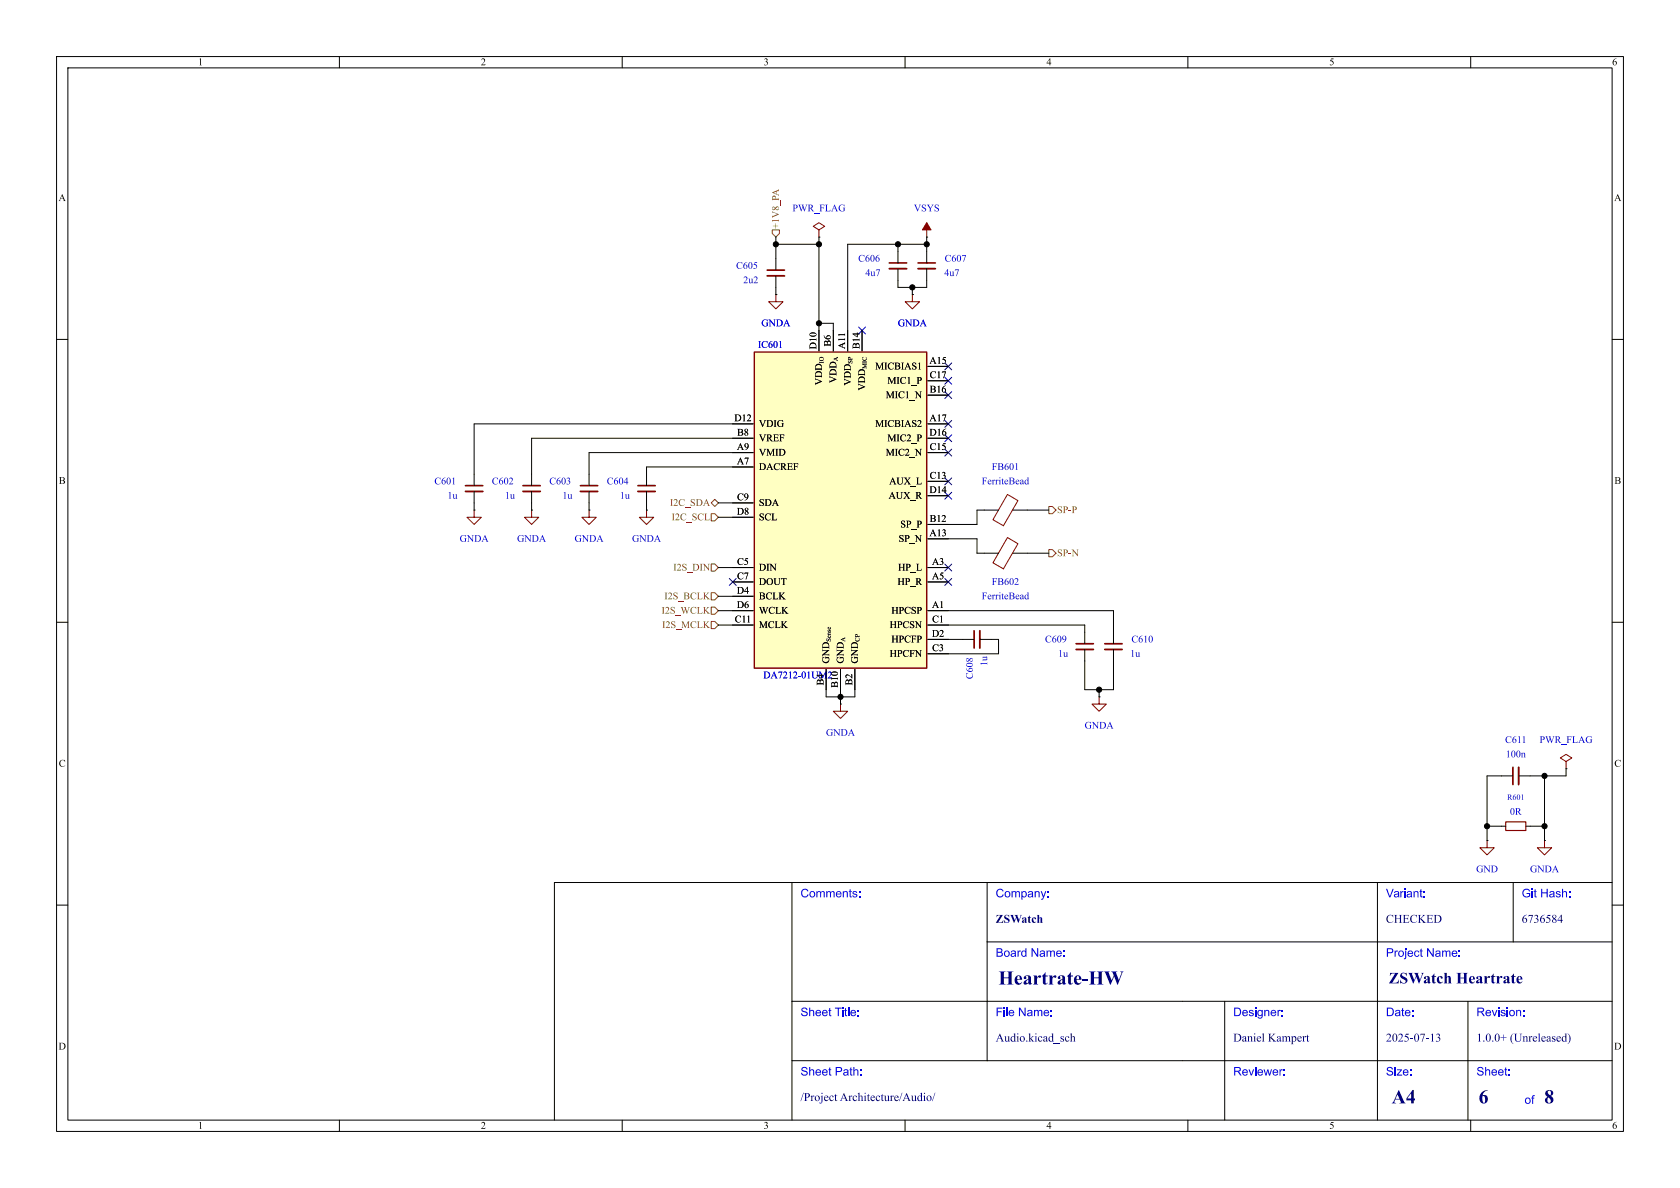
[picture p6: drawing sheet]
<svg xmlns="http://www.w3.org/2000/svg" width="297mm" height="210mm" viewBox="0 0 297 210" stroke-linecap="round" stroke-linejoin="round" font-family="sans-serif">
<g fill="none" stroke="#000" stroke-width=".18">
<path d="M10 10h277v190h-277zM12 12h273v186h-273zM60 10v2M110 10v2M160 10v2M210 10v2M260 10v2M10 60h2M285 60h2M114.3 90.2h.1M10 110h2M170.2 113h2"/>
<path d="M173.2 113h2.1M191.8 111.8v2M191.8 114.8v2M285 110h2M265.4 137.2h2.1M268.5 137.2h2M140 156v42M174.5 156v31.5M243.5 156v42M267.5 156v10.5M285 156h-187v42M10 160h2"/>
<path d="M140 177h145M174.5 166.5h110.5M216.5 177v21M259.5 177v21M285 160h2M60 198v2M110 198v2M140 187.5h145M160 198v2M210 198v2M260 198v2"/>
</g>
<path d="M172.2 111.5v3.1M190.2 113.8h3.1M267.5 135.6v3.1" fill="none" stroke="#840000" stroke-width=".3"/>
<path d="M173.2 111.5v3.1M190.2 114.8h3.1M268.5 135.6v3.1" fill="none" stroke="#840000" stroke-width=".33"/>
<path d="M114.3 90.2v1.2h1.3l-1.3 1.3-1.3-1.3h1.3" fill="none" stroke="#840000" stroke-width=".18"/>
<path d="M133.3 62.2h30.5v55.9h-30.5z" fill="#ffffc2"/>
<path d="M133.3 62.2h30.5v55.9h-30.5z" fill="none" stroke="#840000" stroke-width=".25"/>
<g fill="none" stroke="#000" stroke-width=".18">
<path d="M137.2 52.1h.1M137.2 41.9v5.9M137.2 48.8v3.3M137.2 43.2h7.6M144.8 41.9h.1M144.8 41.9v20.1M144.8 57.2h2.5v4.8M152.4 58.4v3.6M158.7 47.5v3.3h5.1v-3.3M158.7 43.2v3.3M161.3 52.1h.1M161.3 50.8v1.3"/>
<path d="M163.8 41.9h.1M163.8 43.2h-13.9v18.8M163.8 41.9v4.6M133.2 74.9h-49.4v11M133.2 77.5h-39.2v8.4M164 74.9h3.6M164 77.5h3.6M164 64.8h3.6M164 67.3h3.6M164 69.9h3.6M83.8 90.2h.1M83.8 86.9v3.3"/>
<path d="M94 90.2h.1M94 86.9v3.3M104.1 90.2h.1M104.1 86.9v3.3M114.3 86.9v3.3M127 88.9h6.2M127 91.4h6.2M133.2 80h-29.1v5.9M133.2 82.6h-18.9v3.3M164 80h3.6M164 85.1h3.6M164 87.6h3.6"/>
<path d="M164 95.3h8.7v2.5h3.8M176.5 90.2h-3.8v2.5h-8.7M179.1 90.2h6.3M179.1 97.8h6.3M127 100.3h6.2M127 108h6.2M127 110.5h6.2M127 105.4h6.2M129.5 102.9h3.7M146 118.3v4.9h5.1v-4.9M148.6 118.3v6.2M164 100.3h3.6"/>
<path d="M164 102.9h3.6M164 108h32.8v5.8M164 110.5h27.8v1.3M164 113h6.2M175.3 113h1.2v2.6h-12.5M196.8 114.8v7.1h-5v-5.1M148.6 124.5h.1M194.3 123.2h.1M194.3 121.9v1.3M265.4 137.2h-2.5v11.4M273 137.2v11.4M276.9 135.9h.1"/>
<path d="M276.9 135.9v1.3h-6.4M262.9 148.6h.1M262.9 146.1h3.3M269.7 146.1h3.3M273 148.6h.1"/>
</g>
<g fill="none" stroke="#840000" stroke-width=".18">
<path d="M163.8 39.4v2.5M137.2 52.1v1.2h1.2l-1.2 1.3-1.3-1.3h1.3M144.8 40.6l1-.6-1-.6-1 .6 1 .6v1.3M161.3 52.1v1.2h1.3l-1.3 1.3-1.3-1.3h1.3M83.8 90.2v1.2h1.3l-1.3 1.3-1.3-1.3h1.3M94 90.2v1.2h1.2l-1.2 1.3-1.3-1.3h1.3M104.1 90.2v1.2h1.3l-1.3 1.3-1.2-1.3h1.2M176.5 90.2h.1M176.5 97.8h.1M178.1 87.4l1.9 1.1-2.6 4.4-1.9-1zM178.1 95l1.9 1.1-2.6 4.5-1.9-1.1zM179 90.2h.1"/>
<path d="M179 97.8h.1M148.6 124.5v1.2h1.3l-1.3 1.3-1.3-1.3h1.3M194.3 123.2v1.3h1.3l-1.3 1.2-1.3-1.2h1.3M276.9 134.6l1-.6-1-.6-1.1 .6 1.1 .6v1.3M262.9 148.6v1.3h1.3l-1.3 1.2-1.3-1.2h1.3M273 148.6v1.3h1.3l-1.3 1.2-1.2-1.2h1.2"/>
</g>
<path d="M135.6 47.8h3.1M157.2 46.5h3.1M162.3 46.5h3.1M82.3 85.9h3M92.5 85.9h3M102.6 85.9h3.1M112.8 85.9h3M195.3 113.8h3.1" fill="none" stroke="#840000" stroke-width=".3"/>
<path d="M135.6 48.8h3.1M157.2 47.5h3.1M162.3 47.5h3.1M82.3 86.9h3M92.5 86.9h3M102.6 86.9h3.1M112.8 86.9h3M195.3 114.8h3.1" fill="none" stroke="#840000" stroke-width=".33"/>
<path d="M163.8 39.4l.8 1.2h-1.5z" fill="#840000" stroke="#840000" stroke-width=".18"/>
<path d="M266.2 145.3h3.5v1.5h-3.5z" fill="none" stroke="#840000" stroke-width=".2"/>
<path d="M136.5 40.6h1.3v.7l-.6 .6-.7-.6zM125.7 90.8h.7l.6 .6-.6 .7h-.7zM125.7 88.9l.7-.6 .6 .6-.6 .6zM125.7 99.7h.7l.6 .6-.6 .7h-.7zM185.4 97.2h.7l.6 .6-.6 .6h-.7zM185.4 89.5h.7l.6 .7-.6 .6h-.7zM125.7 107.3h.7l.6 .7-.6 .6h-.7zM125.7 109.9h.7l.6 .6-.6 .6h-.7zM125.7 104.8h.7l.6 .6-.6 .6h-.7z" fill="none" stroke="#725600" stroke-width=".18"/>
<g fill="none" stroke="#000084" stroke-width=".18">
<path d="M151.8 57.8l1.2 1.2M153 57.8l-1.2 1.2M167 76.9l1.2 1.2M167 79.4l1.2 1.2M167 69.2l1.2 1.3M167 64.2l1.2 1.2M167 66.7l1.2 1.2M167 74.3l1.2 1.2M168.2 76.9l-1.2 1.2M168.2 79.4l-1.2 1.2M168.2 69.2l-1.2 1.3M168.2 64.2l-1.2 1.2"/>
<path d="M168.2 66.7l-1.2 1.2M168.2 74.3l-1.2 1.2M167 84.5l1.2 1.2M167 87l1.2 1.2M167 99.7l1.2 1.2M168.2 84.5l-1.2 1.2M168.2 87l-1.2 1.2M168.2 99.7l-1.2 1.2M128.9 102.3l1.2 1.2M130.1 102.3l-1.2 1.2M167 102.3l1.2 1.2M168.2 102.3l-1.2 1.2"/>
</g>
<g fill="#000" stroke="#000" stroke-width=".18">
<circle cx="137.2" cy="43.2" r=".46"/>
<circle cx="144.8" cy="43.2" r=".46"/>
<circle cx="144.8" cy="57.2" r=".46"/>
<circle cx="158.7" cy="43.2" r=".46"/>
<circle cx="161.3" cy="50.8" r=".46"/>
<circle cx="163.8" cy="43.2" r=".46"/>
<circle cx="148.6" cy="123.2" r=".46"/>
<circle cx="194.3" cy="121.9" r=".46"/>
<circle cx="273" cy="137.2" r=".46"/>
<circle cx="262.9" cy="146.1" r=".46"/>
<circle cx="273" cy="146.1" r=".46"/>
</g>
<g font-size="3.5" fill="#00007f">
<text x="176.5" y="174.9">Heartrate-HW</text>
<text x="246" y="195.9">A4</text>
<text x="261.4" y="196">6</text>
<text x="273" y="196">8</text>
</g>
<text font-size="2.8" fill="#00007f" x="245.5" y="174.6">ZSWatchHeartrate</text>
<g font-size="2.1" fill="#00f">
<text x="141.5" y="159.2">Comments:</text>
<text x="176" y="159.2">Company:</text>
<text x="245" y="159.2">Variant:</text>
<text x="269" y="159.2">Git Hash:</text>
<text x="176" y="169.7">Board Name:</text>
<text x="245" y="169.7">Project Name:</text>
<text x="141.5" y="180.2">Sheet Title:</text>
<text x="176" y="180.2">File Name:</text>
<text x="218" y="180.2">Designer:</text>
<text x="245" y="180.2">Date:</text>
<text x="261" y="180.2">Revision:</text>
<text x="141.5" y="190.7">Sheet Path:</text>
<text x="218" y="190.7">Reviewer:</text>
<text x="245" y="190.7">Size:</text>
<text x="261" y="190.7">Sheet:</text>
<text x="269.5" y="195.7">of</text>
</g>
<g font-size="2.1" fill="#00007f">
<text x="176" y="163.7">ZSWatch</text>
<text x="245" y="163.7">CHECKED</text>
<text x="269" y="163.7">6736584</text>
<text x="176" y="184.7">Audio.kicad_sch</text>
<text x="218" y="184.7">DanielKampert</text>
<text x="245" y="184.7">2025-07-13</text>
<text x="261" y="184.7">1.0.0+(Unreleased)</text>
<text x="141.5" y="195.2">/ProjectArchitecture/Audio/</text>
</g>
<g font-size="1.8">
<text x="35" y="12">1</text>
<text x="85" y="12">2</text>
<text x="135" y="12">3</text>
<text x="185" y="12">4</text>
<text x="235" y="12">5</text>
<text x="285" y="12">6</text>
<text x="10.3" y="36">A</text>
<text x="285.3" y="36">A</text>
<text x="144.5" y="61.8" transform="rotate(-90 144.5 61.8)">D10</text>
<text x="147.1" y="61.3" transform="rotate(-90 147.1 61.3)">B6</text>
<text x="149.6" y="61.7" transform="rotate(-90 149.6 61.7)">A11</text>
<text x="152.1" y="61.7" transform="rotate(-90 152.1 61.7)">B14</text>
<text x="154.7" y="65.8">MICBIAS1</text>
<text x="164.3" y="64.5">A15</text>
<text x="145.8" y="68.1" transform="rotate(-90 145.8 68.1)">VDD_{IO}</text>
<text x="148.3" y="67.7" transform="rotate(-90 148.3 67.7)">VDD_{A}</text>
<text x="150.8" y="68.2" transform="rotate(-90 150.8 68.2)">VDD_{SP}</text>
<text x="153.4" y="69" transform="rotate(-90 153.4 69)">VDD_{MIC}</text>
<text x="156.6" y="70.8">MIC1_N</text>
<text x="156.9" y="68.3">MIC1_P</text>
<text x="164.4" y="67.1">C17</text>
<text x="164.4" y="69.6">B16</text>
<text x="129.8" y="74.7">D12</text>
<text x="130.3" y="77.2">B8</text>
<text x="134.2" y="75.9">VDIG</text>
<text x="154.7" y="75.9">MICBIAS2</text>
<text x="164.3" y="74.7">A17</text>
<text x="164.3" y="77.2">D16</text>
<text x="130.3" y="79.8">A9</text>
<text x="130.3" y="82.3">A7</text>
<text x="134.2" y="78.5">VREF</text>
<text x="134.2" y="81">VMID</text>
<text x="134.2" y="83.5">DACREF</text>
<text x="156.6" y="81">MIC2_N</text>
<text x="156.9" y="78.5">MIC2_P</text>
<text x="164.4" y="79.8">C15</text>
<text x="10.4" y="86">B</text>
<text x="130.3" y="88.6">C9</text>
<text x="134.2" y="89.9">SDA</text>
<text x="157.1" y="88.6">AUX_R</text>
<text x="157.2" y="86.1">AUX_L</text>
<text x="164.3" y="87.4">D14</text>
<text x="164.4" y="84.8">C13</text>
<text x="285.4" y="86">B</text>
<text x="130.3" y="91.2">D8</text>
<text x="134.2" y="92.4">SCL</text>
<text x="159.2" y="93.7">SP_P</text>
<text x="164.3" y="95">A13</text>
<text x="164.4" y="92.5">B12</text>
<text x="130.3" y="100.1">C5</text>
<text x="134.2" y="101.3">DIN</text>
<text x="158.8" y="101.3">HP_L</text>
<text x="158.9" y="96.2">SP_N</text>
<text x="164.7" y="100.1">A3</text>
<text x="130.3" y="105.2">D4</text>
<text x="130.3" y="107.7">D6</text>
<text x="130.3" y="102.6">C7</text>
<text x="134.2" y="103.9">DOUT</text>
<text x="134.2" y="106.4">BCLK</text>
<text x="158.7" y="103.9">HP_R</text>
<text x="164.7" y="102.6">A5</text>
<text x="164.7" y="107.7">A1</text>
<text x="129.9" y="110.2">C11</text>
<text x="134.2" y="108.9">WCLK</text>
<text x="134.2" y="111.5">MCLK</text>
<text x="157.3" y="111.5">HPCSN</text>
<text x="157.6" y="108.9">HPCSP</text>
<text x="164.7" y="112.8">D2</text>
<text x="164.8" y="110.2">C1</text>
<text x="147" y="117.3" transform="rotate(-90 147 117.3)">GND_{Sense}</text>
<text x="149.6" y="117.3" transform="rotate(-90 149.6 117.3)">GND_{A}</text>
<text x="152.1" y="117.3" transform="rotate(-90 152.1 117.3)">GND_{CP}</text>
<text x="157.3" y="116.6">HPCFN</text>
<text x="157.6" y="114">HPCFP</text>
<text x="164.8" y="115.3">C3</text>
<text x="145.8" y="121.2" transform="rotate(-90 145.8 121.2)">B4</text>
<text x="148.3" y="121.6" transform="rotate(-90 148.3 121.6)">B10</text>
<text x="150.9" y="121.2" transform="rotate(-90 150.9 121.2)">B2</text>
<text x="10.4" y="136">C</text>
<text x="285.4" y="136">C</text>
<text x="10.3" y="186">D</text>
<text x="285.3" y="186">D</text>
<text x="35" y="200">1</text>
<text x="85" y="200">2</text>
<text x="135" y="200">3</text>
<text x="185" y="200">4</text>
<text x="235" y="200">5</text>
<text x="285" y="200">6</text>
</g>
<g font-size="1.8" fill="#725600">
<text x="138.1" y="40.4" transform="rotate(-90 138.1 40.4)">+1V8_PA</text>
<text x="118.4" y="89.9">I2C_SDA</text>
<text x="118.7" y="92.4">I2C_SCL</text>
<text x="186.9" y="91.2">SP-P</text>
<text x="119" y="101.3">I2S_DIN</text>
<text x="186.9" y="98.8">SP-N</text>
<text x="117.4" y="106.4">I2S_BCLK</text>
<text x="117" y="108.9">I2S_WCLK</text>
<text x="117" y="111.5">I2S_MCLK</text>
</g>
<g font-size="1.8" fill="#0000c2">
<text x="140.1" y="37.8">PWR_FLAG</text>
<text x="161.6" y="37.8">VSYS</text>
<text x="130.1" y="48">C605</text>
<text x="151.7" y="46.7">C606</text>
<text x="167" y="46.7">C607</text>
<text x="131.4" y="50.5">2u2</text>
<text x="153" y="49.3">4u7</text>
<text x="166.9" y="49.3">4u7</text>
<text x="134.6" y="58.1">GNDA</text>
<text x="158.7" y="58.1">GNDA</text>
<text x="134" y="61.9">IC601</text>
<text x="175.3" y="83.5">FB601</text>
<text x="76.8" y="86.1">C601</text>
<text x="79.1" y="88.6">1u</text>
<text x="87" y="86.1">C602</text>
<text x="89.3" y="88.6">1u</text>
<text x="97.1" y="86.1">C603</text>
<text x="99.4" y="88.6">1u</text>
<text x="107.3" y="86.1">C604</text>
<text x="109.6" y="88.6">1u</text>
<text x="173.6" y="86.1">FerriteBead</text>
<text x="81.3" y="96.2">GNDA</text>
<text x="91.4" y="96.2">GNDA</text>
<text x="101.6" y="96.2">GNDA</text>
<text x="111.7" y="96.2">GNDA</text>
<text x="173.6" y="106.4">FerriteBead</text>
<text x="175.3" y="103.9">FB602</text>
<text x="175" y="117.7" transform="rotate(-90 175 117.7)">1u</text>
<text x="184.7" y="114">C609</text>
<text x="187.1" y="116.6">1u</text>
<text x="199.8" y="116.6">1u</text>
<text x="200" y="114">C610</text>
<text x="134.9" y="120.4">DA7212-01UM2</text>
<text x="172.4" y="120.1" transform="rotate(-90 172.4 120.1)">C608</text>
<text x="146" y="130.5">GNDA</text>
<text x="191.7" y="129.3">GNDA</text>
<text x="266.1" y="131.8">C611</text>
<text x="272.2" y="131.8">PWR_FLAG</text>
<text x="266.2" y="134.3">100n</text>
<text x="266.9" y="144.5">0R</text>
<text x="261" y="154.7">GND</text>
<text x="270.5" y="154.7">GNDA</text>
</g>
<text font-size="1.4" fill="#0000c2" x="266.4" y="141.8">R601</text>
</svg>
